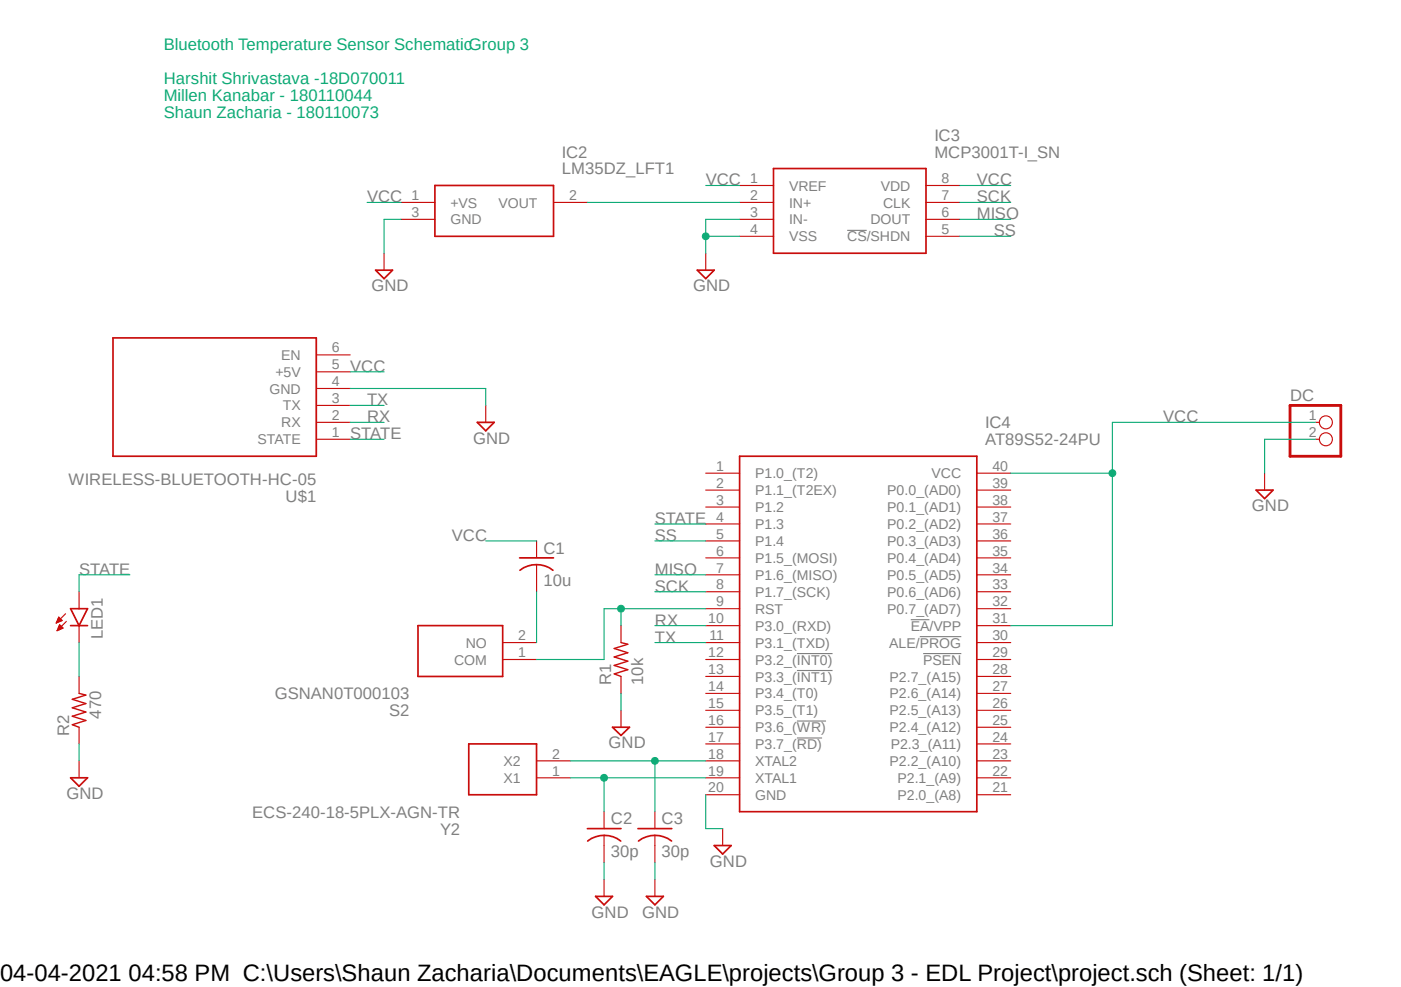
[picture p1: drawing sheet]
<svg xmlns="http://www.w3.org/2000/svg" width="210mm" height="148mm" viewBox="0 0 210 148" stroke-linecap="round" stroke-linejoin="round" font-family="sans-serif">
<path d="M7.7 4.9l194.4 133.3M202.1 4.9l-194.4 133.3" fill="none" stroke="#fff" stroke-width=".15"/>
<path d="M127 34.5h2.9M119.5 98h5.3M136.5 92.9h2.8M137.9 95.5h6.2M138.4 98h5.7M119.5 100.5h5.3M119.5 108.1h4.3M119.5 110.7h3.7" fill="none" stroke="#808080" stroke-width=".17"/>
<g fill="none" stroke="#c90d0c" stroke-width=".25">
<path d="M65.2 27.8h17.8v7.6h-17.8zM116 25.3h22.8v12.7h-22.8zM16.9 50.7h30.5v17.7h-30.5zM56.3 40.5h2.5l-1.2 1.3zM104.5 40.5h2.6l-1.3 1.3zM71.5 63.3h2.6l-1.3 1.3zM110.9 68.4h35.5v53.3h-35.5zM188.3 73.5h2.5l-1.2 1.3zM10.6 93.8h2.5M10.6 91.3h2.5l-1.2 2.5zM62.7 93.8h12.7v7.6h-12.7zM77.9 83.7h5.1"/>
<path d="M77.9 85.5a4 4 0 0 1 5 0M10.6 116.6h2.5l-1.2 1.3zM70.3 111.5h10.1v7.7h-10.1zM91.8 109.1h2.6l-1.3 1.2zM88.1 124.2h5M88.1 126.1a4 4 0 0 1 4.9 0M89.3 134.4h2.5l-1.2 1.3zM95.6 124.2h5.1M95.7 126.1a4 4 0 0 1 5 0M96.9 134.4h2.5l-1.2 1.3zM107.1 126.8h2.5l-1.3 1.3z"/>
</g>
<g fill="none" stroke="#c90d0c" stroke-width=".17">
<path d="M57.6 38v2.5M60.1 30.4h5.1M60.1 32.9h5.1M83 30.4h5.1M105.8 38v2.5M110.9 30.4h5.1M110.9 32.9h5.1M110.9 27.8h5.1M110.9 35.4h5.1M138.8 30.4h5.1M138.8 32.9h5.1M138.8 27.8h5.1"/>
<path d="M138.8 35.4h5.1M47.4 58.3h5.1M47.4 55.8h5.1M47.4 53.2h5.1M47.4 63.3h5.1M47.4 65.9h5.1M47.4 60.8h5.1M72.8 60.8v2.5M105.8 71h5.1M105.8 73.5h5.1M105.8 76h5.1M105.8 78.6h5.1"/>
<path d="M146.4 71h5.1M146.4 73.5h5.1M146.4 76h5.1M146.4 78.6h5.1M189.6 71v2.5M197.2 63.3h.6M197.2 65.9h.6M8.5 93.3h.1M8.5 93.3h.3M8.6 93.2h.4M8.6 93.1h.6M8.6 94.5h.1"/>
<path d="M8.6 93h.7M8.6 92.9h.6M8.6 94.4h.3M8.7 92.8h.4M8.7 94.4h.4M8.7 92.8h.3M8.7 94.2h.6M8.7 94.1h.7M8.8 92.7h.1M8.8 94.1h.6M8.8 92.5l.5 .5-.9 .4zM8.8 92.6h.1"/>
<path d="M8.8 94h.5M8.8 93.9h.4M8.9 93.8h.2M8.9 93.7l.5 .5-.8 .4zM8.9 93.7h.1M9.8 92l-1.4 1.4M9.9 93.2l-1.3 1.4M11.9 88.7v2.6M11.9 93.8v2.6M75.4 98.9h5M75.4 96.4h5M80.4 81.1v2.6"/>
<path d="M80.4 84.7v4M93.1 93.8v2.6M105.8 98.9h5.1M105.8 96.4h5.1M105.8 81.1h5.1M105.8 83.7h5.1M105.8 86.2h5.1M105.8 88.7h5.1M105.8 91.3h5.1M105.8 93.8h5.1M146.4 98.9h5.1M146.4 96.4h5.1"/>
<path d="M146.4 81.1h5.1M146.4 83.7h5.1M146.4 86.2h5.1M146.4 88.7h5.1M146.4 91.3h5.1M146.4 93.8h5.1M11.9 101.4v2.6M11.9 109.1v2.4M11.9 114.1v2.5M80.4 114.1h5.1M80.4 116.6h5.1M93.1 101.4v2.6"/>
<path d="M93.1 106.5v2.6M105.8 101.4h5.1M105.8 104h5.1M105.8 106.5h5.1M105.8 109.1h5.1M105.8 111.5h5.1M105.8 114.1h5.1M105.8 116.6h5.1M105.8 119.2h5.1M146.4 101.4h5.1M146.4 104h5.1M146.4 106.5h5.1"/>
<path d="M146.4 109.1h5.1M146.4 111.5h5.1M146.4 114.1h5.1M146.4 116.6h5.1M146.4 119.2h5.1M90.6 121.7v2.5M90.6 125.3v4M90.6 131.9v2.5M98.2 121.7v2.5M98.2 125.3v4M98.2 131.9v2.5M108.3 124.2v2.6"/>
<circle cx="198.8" cy="63.3" r=".98"/>
<circle cx="198.8" cy="65.9" r=".98"/>
</g>
<path d="M193.4 60.8h7.6v7.6h-7.6z" fill="none" stroke="#c90d0c" stroke-width=".42"/>
<path d="M93.1 96.4l1 .2-2 .6 2 .7-2 .6 2 .6-2 .7 2 .6-2 .6 1 .4M11.9 104l1 .2-2.1 .7 2.1 .6-2.1 .6 2.1 .7-2.1 .6 2.1 .6-2.1 .7 1.1 .4" fill="none" stroke="#c90d0c" stroke-width=".21"/>
<path d="M85.5 114.1h12.7" fill="none" stroke="#0dab76" stroke-width=".17"/>
<circle cx="98.2" cy="114.1" r=".51" fill="#0dab76"/>
<circle cx="98.2" cy="114.1" r=".51" fill="none" stroke="#0dab76" stroke-width=".15"/>
<path d="M90.6 116.6h15.2M105.8 114.1h-7.6v7.6" fill="none" stroke="#0dab76" stroke-width=".17"/>
<circle cx="90.5" cy="116.6" r=".51" fill="#0dab76"/>
<circle cx="90.5" cy="116.6" r=".51" fill="none" stroke="#0dab76" stroke-width=".15"/>
<path d="M110.9 35.4h-5.1v2.6M197.2 65.9h-7.6v5.1M85.5 116.6h5.1v5.1M93.1 104v2.5M105.8 119.2v5h2.5M90.6 129.3v2.6M98.2 129.3v2.6" fill="none" stroke="#0dab76" stroke-width=".17"/>
<circle cx="105.8" cy="35.4" r=".51" fill="#0dab76"/>
<circle cx="105.8" cy="35.4" r=".51" fill="none" stroke="#0dab76" stroke-width=".15"/>
<path d="M60.1 32.9h-2.5v5.1M110.9 32.9h-5.1v2.5M52.5 58.3h20.3v2.5M105.8 91.3h-12.7v2.5M11.9 111.5v2.6" fill="none" stroke="#0dab76" stroke-width=".17"/>
<circle cx="93.1" cy="91.3" r=".51" fill="#0dab76"/>
<circle cx="93.1" cy="91.3" r=".51" fill="none" stroke="#0dab76" stroke-width=".15"/>
<path d="M197.2 63.3h-30.4v7.7h-15.3M80.4 88.7v7.7M93.1 91.3h-2.5v7.6h-10.2" fill="none" stroke="#0dab76" stroke-width=".17"/>
<circle cx="166.7" cy="71" r=".51" fill="#0dab76"/>
<circle cx="166.7" cy="71" r=".51" fill="none" stroke="#0dab76" stroke-width=".15"/>
<g fill="none" stroke="#0dab76" stroke-width=".17">
<path d="M55 30.4h5.1M88.1 30.4h22.8M105.8 27.8h5.1M143.9 27.8h7.6M143.9 30.4h7.6M143.9 32.9h7.6M143.9 35.4h7.6M52.5 55.8h5.1M52.5 63.3h5.1M52.5 60.8h5.1M52.5 65.9h5.1M98.2 78.6h7.6"/>
<path d="M166.8 71v22.8h-15.3M11.9 96.4v5M19.5 86.2h-7.6v2.5M72.8 81.1h7.6M98.2 93.8h7.6M98.2 81.1h7.6M98.2 86.2h7.6M98.2 88.7h7.6M98.2 96.4h7.6"/>
</g>
<text font-size="3.6" x="0" y="147.2">04-04-2021 04:58 PM C:\Users\Shaun Zacharia\Documents\EAGLE\projects\Group 3 - EDL Project\project.sch (Sheet: 1/1)</text>
<g font-size="2.5" fill="#0dab76">
<text x="24.6" y="7.5">Bluetooth Temperature Sensor SchematicGroup 3</text>
<text x="24.6" y="12.6">Harshit Shrivastava -18D070011</text>
<text x="24.6" y="15.1">Millen Kanabar - 180110044</text>
<text x="24.6" y="17.7">Shaun Zacharia - 180110073</text>
</g>
<g font-size="2.5" fill="#808080">
<text x="84.2" y="23.6">IC2</text>
<text x="140.1" y="23.6">MCP3001T-I_SN</text>
<text x="140.1" y="21.1">IC3</text>
<text x="84.2" y="26.2">LM35DZ_LFT1</text>
<text x="105.8" y="27.8">VCC</text>
<text x="146.4" y="27.8">VCC</text>
<text x="55" y="30.4">VCC</text>
<text x="146.4" y="32.9">MISO</text>
<text x="146.4" y="30.4">SCK</text>
<text x="149" y="35.4">SS</text>
<text x="55.7" y="43.7">GND</text>
<text x="103.9" y="43.7">GND</text>
<text x="52.5" y="55.8">VCC</text>
<text x="52.5" y="65.9">STATE</text>
<text x="55" y="63.3">RX</text>
<text x="55" y="60.8">TX</text>
<text x="147.7" y="64.2">IC4</text>
<text x="174.4" y="63.3">VCC</text>
<text x="193.4" y="60.2">DC</text>
<text x="70.9" y="66.5">GND</text>
<text x="147.7" y="66.8">AT89S52-24PU</text>
<text x="10.3" y="72.7">WIRELESS-BLUETOOTH-HC-05</text>
<text x="42.8" y="75.3">U$1</text>
<text x="187.7" y="76.7">GND</text>
<text x="67.7" y="81.1">VCC</text>
<text x="81.5" y="83">C1</text>
<text x="98.2" y="81.1">SS</text>
<text x="98.2" y="78.6">STATE</text>
<text x="11.9" y="86.2">STATE</text>
<text x="81.5" y="87.8">10u</text>
<text x="98.2" y="86.2">MISO</text>
<text x="98.2" y="88.7">SCK</text>
<text x="15.4" y="95.8" transform="rotate(-90 15.4 95.8)">LED1</text>
<text x="98.2" y="93.8">RX</text>
<text x="98.2" y="96.4">TX</text>
<text x="15.2" y="107.8" transform="rotate(-90 15.2 107.8)">470</text>
<text x="41.2" y="104.9">GSNAN0T000103</text>
<text x="58.3" y="107.4">S2</text>
<text x="91.6" y="102.7" transform="rotate(-90 91.6 102.7)">R1</text>
<text x="96.4" y="102.7" transform="rotate(-90 96.4 102.7)">10k</text>
<text x="10.4" y="110.3" transform="rotate(-90 10.4 110.3)">R2</text>
<text x="91.2" y="112.2">GND</text>
<text x="9.9" y="119.8">GND</text>
<text x="37.8" y="122.6">ECS-240-18-5PLX-AGN-TR</text>
<text x="66" y="125.1">Y2</text>
<text x="91.6" y="123.6">C2</text>
<text x="99.2" y="123.6">C3</text>
<text x="91.6" y="128.4">30p</text>
<text x="99.2" y="128.4">30p</text>
<text x="106.4" y="130">GND</text>
<text x="88.7" y="137.6">GND</text>
<text x="96.3" y="137.6">GND</text>
</g>
<g font-size="2.1" fill="#808080">
<text x="112.4" y="27.5">1</text>
<text x="118.3" y="28.6">VREF</text>
<text x="132" y="28.6">VDD</text>
<text x="141.1" y="27.5">8</text>
<text x="61.7" y="30">1</text>
<text x="61.7" y="32.6">3</text>
<text x="67.5" y="31.1">+VS</text>
<text x="67.5" y="33.7">GND</text>
<text x="74.7" y="31.1">VOUT</text>
<text x="85.3" y="30">2</text>
<text x="112.4" y="30">2</text>
<text x="112.4" y="32.6">3</text>
<text x="112.4" y="35.1">4</text>
<text x="118.3" y="31.1">IN+</text>
<text x="118.3" y="33.7">IN-</text>
<text x="130.5" y="33.7">DOUT</text>
<text x="132.4" y="31.1">CLK</text>
<text x="141.1" y="30">7</text>
<text x="141.1" y="32.6">6</text>
<text x="141.1" y="35.1">5</text>
<text x="118.3" y="36.2">VSS</text>
<text x="127" y="36.2">CS/SHDN</text>
<text x="42.2" y="54">EN</text>
<text x="49.7" y="52.8">6</text>
<text x="40.4" y="59.1">GND</text>
<text x="41.3" y="56.5">+5V</text>
<text x="49.7" y="57.9">4</text>
<text x="49.7" y="55.4">5</text>
<text x="42.2" y="64.1">RX</text>
<text x="42.4" y="61.6">TX</text>
<text x="49.7" y="65.5">1</text>
<text x="49.7" y="63">2</text>
<text x="49.7" y="60.5">3</text>
<text x="196.2" y="63">1</text>
<text x="196.2" y="65.5">2</text>
<text x="38.6" y="66.6">STATE</text>
<text x="107.4" y="70.6">1</text>
<text x="113.2" y="71.7">P1.0_(T2)</text>
<text x="139.7" y="71.7">VCC</text>
<text x="148.8" y="70.6">40</text>
<text x="107.4" y="73.2">2</text>
<text x="107.4" y="75.7">3</text>
<text x="113.2" y="74.3">P1.1_(T2EX)</text>
<text x="113.2" y="76.8">P1.2</text>
<text x="133" y="74.3">P0.0_(AD0)</text>
<text x="133" y="76.8">P0.1_(AD1)</text>
<text x="148.8" y="73.2">39</text>
<text x="148.8" y="75.7">38</text>
<text x="107.4" y="78.2">4</text>
<text x="107.4" y="80.8">5</text>
<text x="107.4" y="83.3">6</text>
<text x="113.2" y="79.3">P1.3</text>
<text x="113.2" y="81.9">P1.4</text>
<text x="133" y="79.3">P0.2_(AD2)</text>
<text x="133" y="81.9">P0.3_(AD3)</text>
<text x="148.8" y="78.2">37</text>
<text x="148.8" y="80.8">36</text>
<text x="148.8" y="83.3">35</text>
<text x="107.4" y="85.9">7</text>
<text x="107.4" y="88.4">8</text>
<text x="113.2" y="84.4">P1.5_(MOSI)</text>
<text x="113.2" y="87">P1.6_(MISO)</text>
<text x="113.2" y="89.5">P1.7_(SCK)</text>
<text x="133" y="84.4">P0.4_(AD4)</text>
<text x="133" y="87">P0.5_(AD5)</text>
<text x="133" y="89.5">P0.6_(AD6)</text>
<text x="148.8" y="85.9">34</text>
<text x="148.8" y="88.4">33</text>
<text x="77.7" y="96">2</text>
<text x="106.2" y="93.4">10</text>
<text x="106.3" y="96">11</text>
<text x="107.4" y="90.9">9</text>
<text x="113.2" y="92">RST</text>
<text x="113.2" y="94.6">P3.0_(RXD)</text>
<text x="133" y="92">P0.7_(AD7)</text>
<text x="136.5" y="94.6">EA/VPP</text>
<text x="148.8" y="90.9">32</text>
<text x="148.8" y="93.4">31</text>
<text x="148.8" y="96">30</text>
<text x="68.1" y="99.7">COM</text>
<text x="69.8" y="97.1">NO</text>
<text x="77.7" y="98.5">1</text>
<text x="106.2" y="98.5">12</text>
<text x="106.2" y="101">13</text>
<text x="113.2" y="97.1">P3.1_(TXD)</text>
<text x="113.2" y="99.7">P3.2_(INT0)</text>
<text x="133.3" y="97.1">ALE/PROG</text>
<text x="138.4" y="99.7">PSEN</text>
<text x="148.8" y="98.5">29</text>
<text x="148.8" y="101">28</text>
<text x="106.2" y="103.6">14</text>
<text x="106.2" y="106.1">15</text>
<text x="113.2" y="102.2">P3.3_(INT1)</text>
<text x="113.2" y="104.7">P3.4_(T0)</text>
<text x="113.2" y="107.3">P3.5_(T1)</text>
<text x="133.3" y="102.2">P2.7_(A15)</text>
<text x="133.3" y="104.7">P2.6_(A14)</text>
<text x="133.3" y="107.3">P2.5_(A13)</text>
<text x="148.8" y="103.6">27</text>
<text x="148.8" y="106.1">26</text>
<text x="82.8" y="113.7">2</text>
<text x="106.2" y="108.7">16</text>
<text x="106.2" y="111.2">17</text>
<text x="106.2" y="113.7">18</text>
<text x="113.2" y="109.8">P3.6_(WR)</text>
<text x="113.2" y="112.3">P3.7_(RD)</text>
<text x="133.3" y="109.8">P2.4_(A12)</text>
<text x="133.5" y="112.4">P2.3_(A11)</text>
<text x="148.8" y="108.7">25</text>
<text x="148.8" y="111.2">24</text>
<text x="148.8" y="113.7">23</text>
<text x="75.5" y="117.4">X1</text>
<text x="75.5" y="114.8">X2</text>
<text x="82.8" y="116.3">1</text>
<text x="106.2" y="116.3">19</text>
<text x="106.2" y="118.8">20</text>
<text x="113.2" y="114.8">XTAL2</text>
<text x="113.2" y="117.4">XTAL1</text>
<text x="113.2" y="119.9">GND</text>
<text x="133.3" y="114.8">P2.2_(A10)</text>
<text x="134.5" y="117.4">P2.1_(A9)</text>
<text x="134.5" y="119.9">P2.0_(A8)</text>
<text x="148.8" y="116.3">22</text>
<text x="148.8" y="118.8">21</text>
</g>
</svg>
